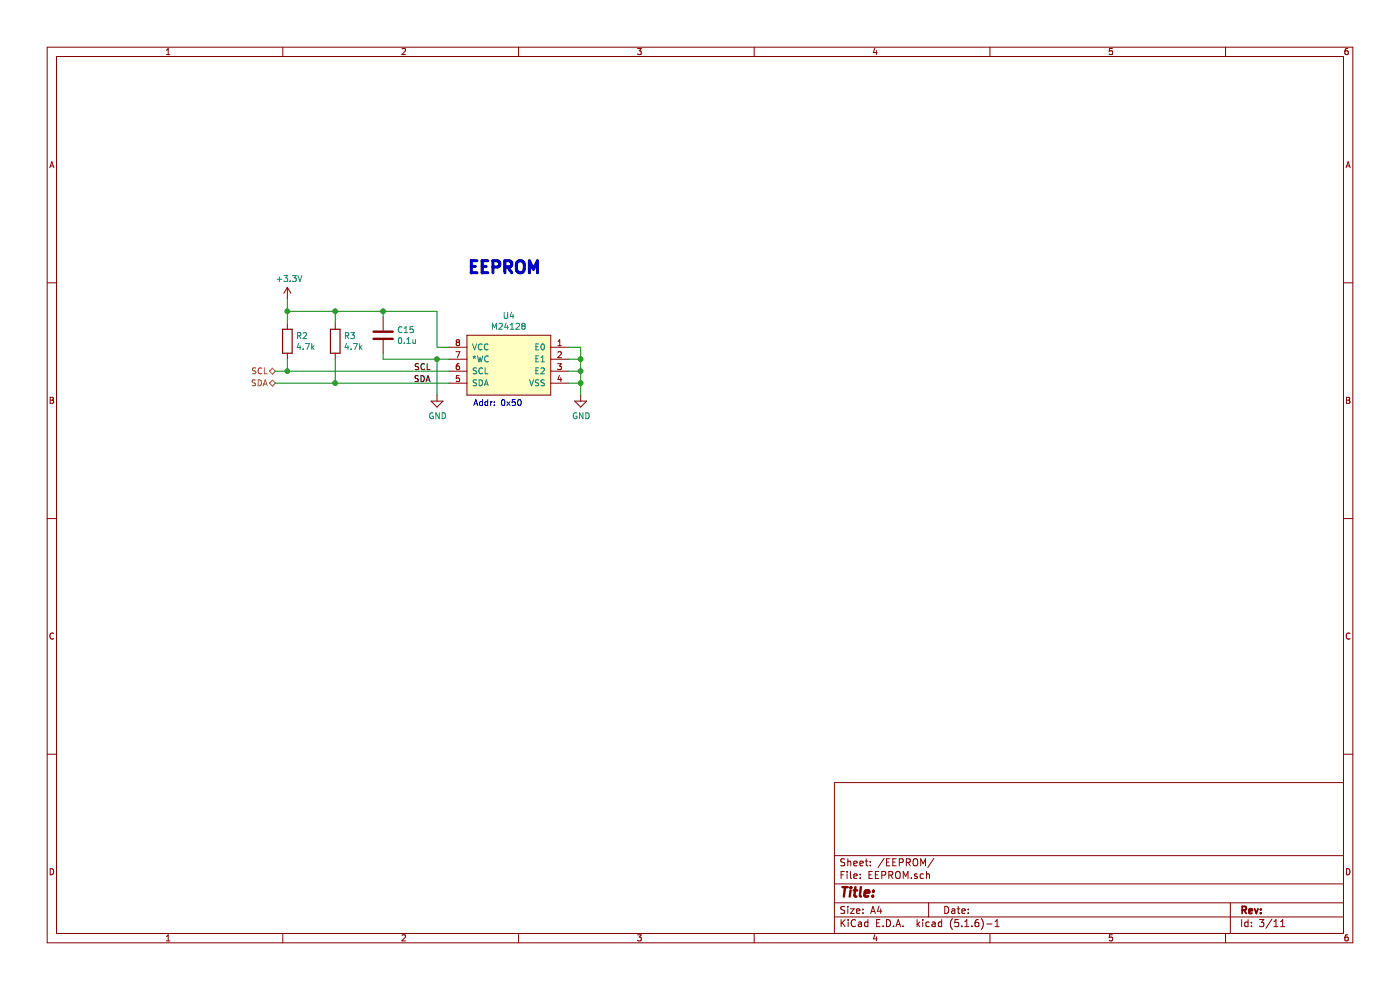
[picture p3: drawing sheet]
EESchema Schematic File Version 4
EELAYER 30 0
EELAYER END
$Descr A4 11693 8268
encoding utf-8
Sheet 3 11
Title ""
Date ""
Rev ""
Comp ""
Comment1 ""
Comment2 ""
Comment3 ""
Comment4 ""
$EndDescr
Text HLabel 2300 3200 0    50   BiDi ~ 0
SDA
Text HLabel 2300 3100 0    50   BiDi ~ 0
SCL
$Comp
L Device:C C15
U 1 1
P 3200 2800
F 0 "C15" H 3315 2846 50  0000 L CNN
F 1 "0.1u" H 3315 2755 50  0000 L CNN
F 2 "Capacitor_SMD:C_0805_2012Metric" H 3238 2650 50  0001 C CNN
F 3 "~" H 3200 2800 50  0001 C CNN
	1    3200 2800
	1    0    0    -1  
$EndComp
$Comp
L power:GND #PWR032
U 1 1
P 4850 3300
F 0 "#PWR032" H 4850 3050 50  0001 C CNN
F 1 "GND" H 4855 3127 50  0000 C CNN
F 2 "" H 4850 3300 50  0001 C CNN
F 3 "" H 4850 3300 50  0001 C CNN
	1    4850 3300
	1    0    0    -1  
$EndComp
Wire Wire Line
	4750 3200 4850 3200
Wire Wire Line
	4850 3200 4850 3300
Connection ~ 4850 3200
$Comp
L power:GND #PWR031
U 1 1
P 3650 3300
F 0 "#PWR031" H 3650 3050 50  0001 C CNN
F 1 "GND" H 3655 3127 50  0000 C CNN
F 2 "" H 3650 3300 50  0001 C CNN
F 3 "" H 3650 3300 50  0001 C CNN
	1    3650 3300
	1    0    0    -1  
$EndComp
Wire Wire Line
	3650 3300 3650 3000
Wire Wire Line
	3650 3000 3750 3000
$Comp
L Device:R R3
U 1 1
P 2800 2850
F 0 "R3" H 2870 2896 50  0000 L CNN
F 1 "4.7k" H 2870 2805 50  0000 L CNN
F 2 "Resistor_SMD:R_0805_2012Metric" V 2730 2850 50  0001 C CNN
F 3 "~" H 2800 2850 50  0001 C CNN
	1    2800 2850
	1    0    0    -1  
$EndComp
$Comp
L Device:R R2
U 1 1
P 2400 2850
F 0 "R2" H 2470 2896 50  0000 L CNN
F 1 "4.7k" H 2470 2805 50  0000 L CNN
F 2 "Resistor_SMD:R_0805_2012Metric" V 2330 2850 50  0001 C CNN
F 3 "~" H 2400 2850 50  0001 C CNN
	1    2400 2850
	1    0    0    -1  
$EndComp
$Comp
L power:+3.3V #PWR030
U 1 1
P 2400 2500
F 0 "#PWR030" H 2400 2350 50  0001 C CNN
F 1 "+3.3V" H 2415 2673 50  0000 C CNN
F 2 "" H 2400 2500 50  0001 C CNN
F 3 "" H 2400 2500 50  0001 C CNN
	1    2400 2500
	1    0    0    -1  
$EndComp
Wire Wire Line
	3650 2600 3650 2900
Wire Wire Line
	3650 2900 3750 2900
Wire Wire Line
	2400 2700 2400 2600
Connection ~ 2400 2600
Wire Wire Line
	2400 2600 2800 2600
Wire Wire Line
	2800 2700 2800 2600
Connection ~ 2800 2600
Wire Wire Line
	2300 3100 2400 3100
Wire Wire Line
	2400 3100 2400 3000
Connection ~ 2400 3100
Wire Wire Line
	3200 3000 3650 3000
Connection ~ 3650 3000
Wire Wire Line
	2800 2600 3200 2600
Wire Wire Line
	3200 2650 3200 2600
Connection ~ 3200 2600
Wire Wire Line
	3200 2600 3650 2600
Wire Wire Line
	3200 2950 3200 3000
Wire Wire Line
	2800 3000 2800 3200
Connection ~ 2800 3200
Wire Wire Line
	2400 2500 2400 2600
Text Label 3600 3100 2    50   ~ 0
SCL
Text Label 3600 3200 2    50   ~ 0
SDA
Text Notes 3900 2300 0    100  ~ 20
EEPROM
Text Notes 3950 3400 0    50   ~ 0
Addr: 0x50
Wire Wire Line
	4850 3200 4850 3100
Wire Wire Line
	4850 2900 4750 2900
Wire Wire Line
	4750 3000 4850 3000
Connection ~ 4850 3000
Wire Wire Line
	4850 3000 4850 2900
Wire Wire Line
	4750 3100 4850 3100
Connection ~ 4850 3100
Wire Wire Line
	4850 3100 4850 3000
Wire Wire Line
	2800 3200 3750 3200
Wire Wire Line
	2400 3100 3750 3100
Wire Wire Line
	2300 3200 2800 3200
$Comp
L utsvt-bps:M24128 U4
U 1 1
P 4250 2800
F 0 "U4" H 4250 2965 50  0000 C CNN
F 1 "M24128" H 4250 2874 50  0000 C CNN
F 2 "Package_SO:SOIC-8_3.9x4.9mm_P1.27mm" H 4250 2800 50  0001 C CNN
F 3 "https://www.st.com/resource/en/datasheet/m24128-bf.pdf" H 4250 2800 50  0001 C CNN
F 4 "0x50" H 4250 2800 50  0001 C CNN "Address"
	1    4250 2800
	-1   0    0    -1  
$EndComp
$EndSCHEMATC
